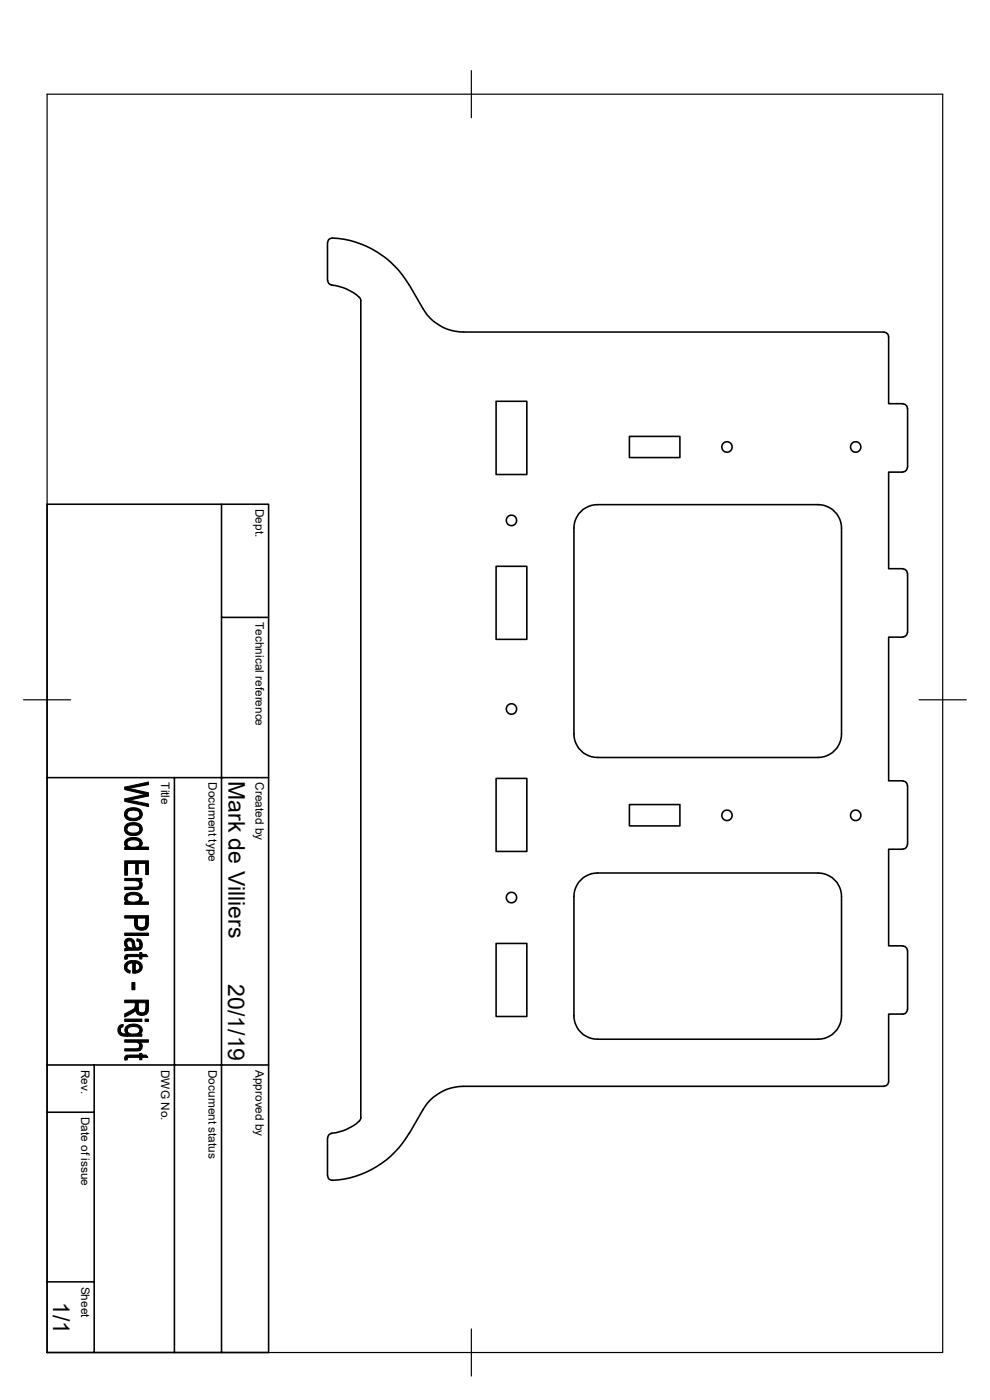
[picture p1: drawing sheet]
<svg xmlns="http://www.w3.org/2000/svg" width="210mm" height="297mm" viewBox="0 0 210 297" stroke-linecap="round" stroke-linejoin="round" font-family="sans-serif">
<g fill="none" stroke="#000" stroke-width=".34">
<path d="M69.5 51.5v8M69.5 59.5l.3 .7 .6 .3M69.5 51.5l.1-.3a.91 .91 0 0 1 .9-.7 20 20 0 0 1 16.3 10M70.4 60.5a9.9 9.9 0 0 1 5.8 2.6M76.2 63.1l.3 .5v173.7l-.3 .5M86.8 60.5l2.9 4.9a10 10 0 0 0 8.6 5h89.2M187.5 70.5l.5 .1 .4 .4 .1 .5v14.1h3M105.2 85.1h6.6v15.6h-6.6zM133.5 92.6h10.7v4.5h-10.7zM191.5 85.7l.5 .1 .4 .3 .1 .6v12.4l-.3 .7-.7 .3M10 107h47v179.9h-47zM47 107v179.9"/>
<path d="M123.7 108.1a5.3 5.3 0 0 1 3-1h46.8a5.1 5.1 0 0 1 5 5v43.6a5.1 5.1 0 0 1-5 5h-46.8a5.1 5.1 0 0 1-4.9-5v-43.6a5.1 5.1 0 0 1 1.9-4zM191.5 100.2h-3v20.4h3M47 131h10M105.2 120.1h6.6v15.5h-6.6zM191.5 135.2h-3v30.5h3M191.5 120.7l.5 .1 .4 .4 .1 .5v12.5l-.3 .6-.7 .3M10 165h47M37 165v121.9M105.2 165.1h6.6v15.5h-6.6zM133.5 170.7h10.7v4.5h-10.7zM191.5 165.7l.5 .1 .4 .4 .1 .5v12.5l-.1 .4-.4 .4-.5 .1M123.7 186.2a5.3 5.3 0 0 1 3-1h46.8a5.1 5.1 0 0 1 5 5v25.3a5.1 5.1 0 0 1-5 5h-46.8a5.1 5.1 0 0 1-4.9-5v-25.3a5.1 5.1 0 0 1 1.9-4z"/>
<path d="M191.5 180.2h-3v20.5h3.3l.6 .5 .1 .5v12.5l-.1 .4-.6 .5h-3.3v14.3l-.3 .7-.7 .3M105.2 200.2h6.6v15.4h-6.6zM10 236h10M10 225.9h47M20 225.9v61M76.2 237.8a9.9 9.9 0 0 1-5.8 2.6M187.5 230.5h-89.2a10 10 0 0 0-8.6 5l-2.9 5M69.5 241.4v8M70.4 240.5l-.6 .2-.3 .7M86.8 240.5a19.8 19.8 0 0 1-16.5 9.9 .88 .88 0 0 1-.8-1M10 271.9h10"/>
<circle cx="154.2" cy="94.8" r="1.11"/>
<circle cx="181.5" cy="94.8" r="1.11"/>
<circle cx="108.5" cy="110.4" r="1.11"/>
<circle cx="108.5" cy="150.4" r="1.11"/>
<circle cx="154.2" cy="173" r="1.11"/>
<circle cx="181.5" cy="173" r="1.11"/>
<circle cx="108.5" cy="190.4" r="1.11"/>
</g>
<path d="M10 20h190v266.9h-190zM100 15v10M5 148.5h10M195 148.5h10M100 281.9v10" fill="none" stroke="#000" stroke-width=".25"/>
<g fill="#000" stroke="#000" stroke-width=".21">
<path d="M26.6 178.3l.3-.2v1.6a.96 .96 0 0 1-.3-1.4z" fill-rule="evenodd"/>
<path d="M26.9 171.7a2.75 2.75 0 0 1 2.8 0v1.1a1.24 1.24 0 0 0-1.7-.9l-.7 .1-.2 .3-.2 .5z" fill-rule="evenodd"/>
<path d="M26.9 174.9a2.75 2.75 0 0 1 2.8 0v1a1.56 1.56 0 0 0-2.4-.7l-.2 .2-.2 .5z" fill-rule="evenodd"/>
<path d="M26.8 171.8l.1-.1v1.1a1.66 1.66 0 0 0 2.5 .5l.3-.4v-1.2a1.36 1.36 0 0 1 .3 1.7 1.36 1.36 0 0 1-1.5 .7 1.63 1.63 0 0 1-2.1-1.3l.1-.5z" fill-rule="evenodd"/>
<path d="M26.8 175l.1-.1v1a1.58 1.58 0 0 0 2.2 .7l.6-.5v-1.2a1.36 1.36 0 0 1 .3 1.6 1.36 1.36 0 0 1-1.5 .7 1.55 1.55 0 0 1-2-1.6z" fill-rule="evenodd"/>
<path d="M26.9 178.1a2.49 2.49 0 0 1 3.2 .3l.1 .6-.2 .5-.3 .2v-.8a1.6 1.6 0 0 0-2.3-.6l-.3 .2-.2 .5z" fill-rule="evenodd"/>
<path d="M26.5 167l5-1.1v.6l-4.2 .8z" fill-rule="evenodd"/>
<path d="M26.5 167l5 1.2v.7l-.8-.4-4.2-1z" fill-rule="evenodd"/>
<path d="M26.5 169.5l4.3-1 .7 .4-4.3 .9z" fill-rule="evenodd"/>
<path d="M26.5 169.5l5 1.1v.5l-5-1.1z" fill-rule="evenodd"/>
<path d="M26.5 198h5v.5h-5z" fill-rule="evenodd"/>
<path d="M26.9 189.7v1.7a1.02 1.02 0 0 1 0-1.7z" fill-rule="evenodd"/>
<path d="M26.7 199.3a1.19 1.19 0 0 1 1.7 .2l-.1 1.6-.2-.6a.68 .68 0 0 0-.3-.8 .68 .68 0 0 0-.8 .1l-.2 1.2a1.29 1.29 0 0 1-.1-1.7z" fill-rule="evenodd"/>
<path d="M29.1 199.1l.6 .2v1.1a.72 .72 0 0 0-.7-.8z" fill-rule="evenodd"/>
<path d="M29.6 186.8l.1 .1-.1 .7z" fill-rule="evenodd"/>
<path d="M26.5 186.4h3.6v.4h-.5v.5l-.3-.3-.4-.1-2.4-.1z" fill-rule="evenodd"/>
<path d="M26.5 188.2h2.4a.61 .61 0 0 0 .7-.6l.1-.7a1.05 1.05 0 0 1 .4 1.3 1.05 1.05 0 0 1-1.3 .5h-2.3z" fill-rule="evenodd"/>
<path d="M26.9 189.7a2.71 2.71 0 0 1 3.1 .3l.2 .7-.5 .6v-.7a1.6 1.6 0 0 0-2.3-.7l-.3 .3-.2 .4z" fill-rule="evenodd"/>
<path d="M29.1 194.8v1a.91 .91 0 0 0 .9 1 .91 .91 0 0 0 .9-1v1.3a1.85 1.85 0 0 1-1.9 0z" fill-rule="evenodd"/>
<path d="M26.9 179.2a1.89 1.89 0 0 0 2.7 0l.1-.3v.8h1.8v.5h-5v-.5h.4z" fill-rule="evenodd"/>
<path d="M26.5 182.6h5v2.9h-.6v-2.3h-1.6v2.2h-.5v-2.2h-1.7v2.5h-.6z" fill-rule="evenodd"/>
<path d="M26.9 190.8a1.89 1.89 0 0 0 2.7 0l.1-.2v.7h1.8v.6h-5v-.5h.4z" fill-rule="evenodd"/>
<path d="M26.5 194.3h5l-.1 2.3-.5 .5v-2.3h-1.8l-.1 2.3-.4-.7-.1-1.6h-2z" fill-rule="evenodd"/>
<path d="M25.5 217.5l.7-.1-.2 .5a.52 .52 0 0 0-.5 .6z" fill-rule="evenodd"/>
<path d="M26.9 200.2v.9z" fill-rule="evenodd"/>
<path d="M25.3 217.7l.2-.2v1a1.04 1.04 0 0 0 1.5 .8v.5a1.45 1.45 0 0 1-2-1.4z" fill-rule="evenodd"/>
<path d="M26.5 202.7l.5-.2v1h-.5z" fill-rule="evenodd"/>
<path d="M26.8 204.3l.1-.1 .1 1.3 .6 .5v.5a1.28 1.28 0 0 1-1.2-.9 1.28 1.28 0 0 1 .4-1.3z" fill-rule="evenodd"/>
<path d="M28 208.4h.6v1.6h-.6z" fill-rule="evenodd"/>
<path d="M26.5 215.1l1.9-1.1 .3-.6v.9l-.5 .5-1.7 1z" fill-rule="evenodd"/>
<path d="M29.7 218.6v.8z" fill-rule="evenodd"/>
<path d="M26.9 204.2a2.75 2.75 0 0 1 2.8 0v.9l-.2-.4-.3-.3-.6-.1v2.2h-.4v-2.2l-1 .3-.3 .6z" fill-rule="evenodd"/>
<path d="M27 218.6a1.57 1.57 0 0 0 2.4 .5l.3-.4v.7h.4v.4h-3.1z" fill-rule="evenodd"/>
<path d="M26.5 216.2h3.6v.5h-3.6z" fill-rule="evenodd"/>
<path d="M26.9 200.5l.4 .5 1 .1 .1-1.6 .2 .9a.57 .57 0 0 0 .5 .7 .57 .57 0 0 0 .6-.7v-1.1a1.23 1.23 0 0 1 .4 1.5 1.23 1.23 0 0 1-1.3 .8h-1.5l-.8 .2v-.5l.4-.2z" fill-rule="evenodd"/>
<path d="M28.6 204.3v1.7h.2l.5-.2 .3-.3 .1-1.3a1.3 1.3 0 0 1 .3 1.5 1.3 1.3 0 0 1-1.4 .8z" fill-rule="evenodd"/>
<path d="M26.8 217.7a2.31 2.31 0 0 1 3.3 .4v.8l-.4 .5v-.8a1.6 1.6 0 0 0-2.5-.5l-.2 .5v1.2v-.5a1 1 0 0 1-.2-1.6z" fill-rule="evenodd"/>
<path d="M29.3 212.7v1.2a.85 .85 0 0 0 .7 1 .85 .85 0 0 0 .9-.9v1.2l-.9 .2-.7-.2z" fill-rule="evenodd"/>
<path d="M27 202.5h2.6v-.4h.5v.4h.9l.4 .4h-1.3v.6h-.5v-.6h-2.3l-.2 .1-.1 .2z" fill-rule="evenodd"/>
<path d="M26.5 212.2h5l-.1 2.6-.5 .4v-2.5h-1.6v2.5l-.5-.7-.1-1.8h-2.2z" fill-rule="evenodd"/>
<path d="M30.8 216.2h.7v.5h-.7z" fill-rule="evenodd"/>
<path d="M26.5 224.1l.5-.2v.9l-.5 .1z" fill-rule="evenodd"/>
<path d="M26.5 222.5h2.6a.52 .52 0 0 0 .5-.6l.1 .9-.2 .1-3 .1z" fill-rule="evenodd"/>
<path d="M29.7 221.1a1 1 0 0 1 0 1.7z" fill-rule="evenodd"/>
<path d="M27 223.9l2.6-.1v-.3h.5v.3h.9l.4 .5h-1.3v.5h-.5v-.5h-2.3l-.2 .1-.1 .2z" fill-rule="evenodd"/>
<path d="M26.5 220.6h5v.5h-1.8v1.7l-.1-1.1-.3-.4-.4-.2h-2.4z" fill-rule="evenodd"/>
</g>
<g font-size="4.9">
<text x="48.5" y="165.6" transform="rotate(90 48.5 165.6)">Mark de Villiers</text>
<text x="48.4" y="208.8" transform="rotate(90 48.4 208.8)">20/1/19</text>
<text x="11.3" y="276.2" transform="rotate(90 11.3 276.2)">1/1</text>
</g>
<g font-size="2.5">
<text x="54.2" y="108" transform="rotate(90 54.2 108)">Dept.</text>
<text x="54.2" y="132" transform="rotate(90 54.2 132)">Technical reference</text>
<text x="34.2" y="165.9" transform="rotate(90 34.2 165.9)">Title</text>
<text x="44.2" y="165.9" transform="rotate(90 44.2 165.9)">Document type</text>
<text x="54.2" y="165.9" transform="rotate(90 54.2 165.9)">Created by</text>
<text x="17.2" y="227" transform="rotate(90 17.2 227)">Rev.</text>
<text x="34.2" y="226.9" transform="rotate(90 34.2 226.9)">DWG No.</text>
<text x="44.2" y="226.9" transform="rotate(90 44.2 226.9)">Document status</text>
<text x="54.2" y="226.9" transform="rotate(90 54.2 226.9)">Approved by</text>
<text x="17.2" y="236.9" transform="rotate(90 17.2 236.9)">Date of issue</text>
<text x="17.2" y="272.9" transform="rotate(90 17.2 272.9)">Sheet</text>
</g>
</svg>
